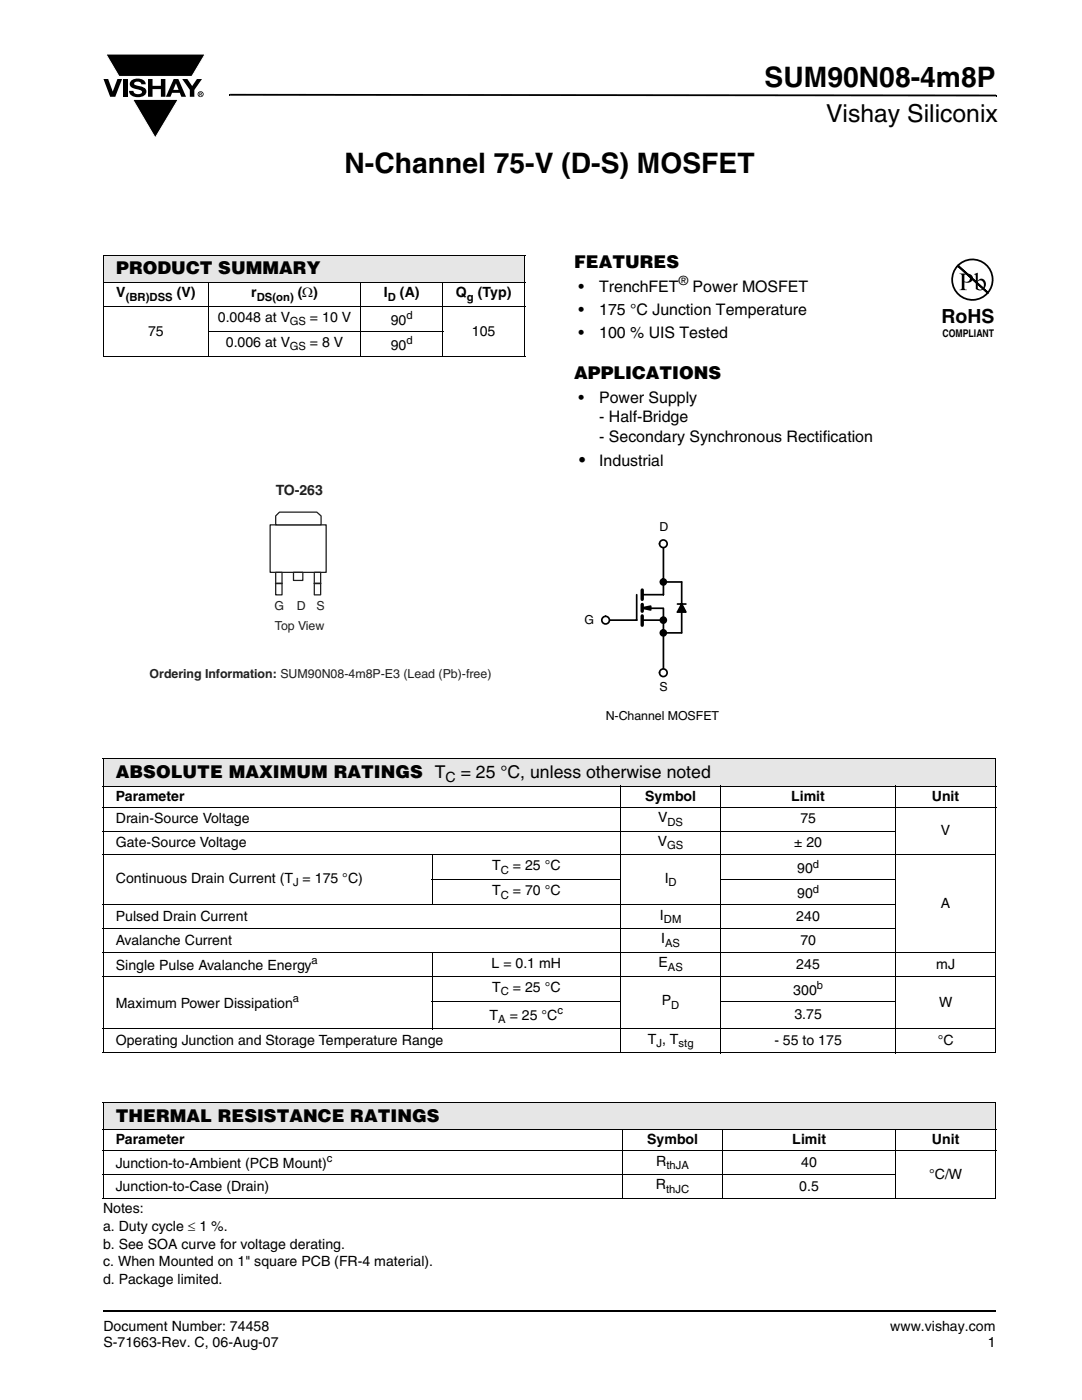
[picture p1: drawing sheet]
<svg xmlns="http://www.w3.org/2000/svg" width="216mm" height="279mm" viewBox="0 0 216 279" stroke-linecap="round" stroke-linejoin="round" font-family="sans-serif">
<g fill="#000">
<path d="M20.6 15.8h1l.9 2.5 .9-2.5h1l-1.4 3.5h-1zM21.1 10.8h19.8l-2.6 4.5h-14.6zM24.5 15.8h.9v3.5h-.9zM26.2 16.1a2.08 2.08 0 0 1 2.8 .3l.1 .4h-.9a.78 .78 0 0 0-.7-.5 .78 .78 0 0 0-.7 .4l.2 .3 1 .2a1.06 1.06 0 0 1 1.2 1 1.06 1.06 0 0 1-1.1 1.1 1.71 1.71 0 0 1-2.3-1.2h.8a.95 .95 0 0 0 .8 .7 .95 .95 0 0 0 .9-.4 1.29 1.29 0 0 0-1.2-.6 1.02 1.02 0 0 1-1-.6 1.02 1.02 0 0 1 .1-1.1zM29.5 15.8h.9v1.3h1.7v-1.3h.9v3.5h-.9v-1.5h-1.7v1.5h-.9zM26.5 19.8h9.1l-4.6 7.7zM36.4 15.8h1l.9 1.4 1-1.4h1l-1.5 2.2v1.3h-.9v-1.4zM45.7 18.7h.2v.4h-.2zM45.9 18.7l152.9 .2v.3l-152.9-.1zM198.8 18.9h.1v.3h-.1zM20.5 261.5h.1v.4h-.1z"/>
<path d="M35.1 16.6l-.5 1.3h1zM34.7 15.8h.9l1.5 3.5h-.9l-.3-.8h-1.6l-.3 .8h-.9z"/>
<path d="M39.9 18.6v.1h.2v-.1zM39.8 18.5h.4l.1 .2-.2 .1 .2 .3-.3-.3-.1 .3h-.1zM39.6 18.8a.45 .45 0 0 0 .9 0 .45 .45 0 0 0-.9 0zM39.4 18.8a.6 .6 0 0 1 1.2 0 .6 .6 0 0 1-1.2 0z"/>
</g>
<path d="M21.1 10.8h19.8l-2.6 4.5h-14.5zM26.5 19.8h9.1l-4.6 7.7z" fill="none" stroke="#fff" stroke-width=".2"/>
<path d="M20.6 261.7h178.2" fill="none" stroke="#000" stroke-width=".36"/>
<path d="M20.6 50.9h84.1v5.5h-84.1z" fill="#e6e6e6"/>
<path d="M20.6 50.9h84.2M20.6 56.4h84.2M20.6 51v20.1M41.6 56.3v14.9M72 56.3v14.9M88.3 56.3v14.9M104.7 51v20.1M20.6 61.2h84.2M20.6 71.1h84.2M41.5 66.1h46.9" fill="none" stroke="#000" stroke-width=".2"/>
<path d="M29.9 96.6h68.2v39.3h-68.2z" fill="#fff"/>
<path d="M53.9 104.7h11.2v9.5h-11.2z" fill="none" stroke="#231f20" stroke-width=".25"/>
<path d="M62.7 114.2h1.3v4.5h-1.3z" fill="#fff"/>
<path d="M62.7 114.2h1.3v4.5h-1.3z" fill="none" stroke="#231f20" stroke-width=".25"/>
<path d="M55 114.2h1.3v4.5h-1.3z" fill="#fff"/>
<path d="M55 114.2h1.3v4.5h-1.3z" fill="none" stroke="#231f20" stroke-width=".25"/>
<path d="M58.6 114.2h1.8v1.6h-1.8z" fill="#fff"/>
<path d="M58.6 114.2h1.8v1.6h-1.8z" fill="none" stroke="#231f20" stroke-width=".25"/>
<path d="M55.8 102.2h7.4l.9 .8v1.7h-9.1v-1.7z" fill-rule="evenodd" fill="#fff"/>
<path d="M55.8 102.2h7.4l.9 .8v1.7h-9.1v-1.7z" fill="none" stroke="#231f20" stroke-width=".25"/>
<path d="M55 116.4h1.3M62.7 116.4h1.3" fill="none" stroke="#231f20" stroke-width=".34"/>
<path d="M116.6 103.9h26.9v40.3h-26.9z" fill="#fff"/>
<path d="M127 118.7v5.1h-5.5M132.4 109.3v9.4h-4.3M132.4 116.1h3.6M128.1 121.3l1.7-.3v.7l-1.5-.3M128.1 123.8h4.3M128.2 121.4h4.2v12M132.4 126.3h3.6" fill="none" stroke="#000" stroke-width=".34"/>
<path d="M128.1 117.8v1.8M128.1 120.6v1.4M128.1 122.9v1.9" fill="none" stroke="#000" stroke-width=".68"/>
<path d="M128.1 121.3l1.7-.3v.7z" fill="#000"/>
<circle cx="120.8" cy="123.8" r=".76" fill="#fff"/>
<g fill="none" stroke="#000" stroke-width=".34">
<path d="M136 116.1v10.2M135.2 120.5h1.7M136 120.5l.9 1.7h-1.7z"/>
<circle cx="120.8" cy="123.8" r=".76"/>
</g>
<path d="M136 120.5l.9 1.7h-1.7z" fill="#000"/>
<circle cx="132.4" cy="108.5" r=".76" fill="#fff"/>
<circle cx="132.4" cy="108.5" r=".76" fill="none" stroke="#000" stroke-width=".34"/>
<circle cx="132.4" cy="134.3" r=".76" fill="#fff"/>
<g fill="none" stroke="#000" stroke-width=".34">
<circle cx="132.4" cy="116.1" r=".59"/>
<circle cx="132.4" cy="123.8" r=".59"/>
<circle cx="132.4" cy="134.3" r=".76"/>
<circle cx="132.4" cy="126.3" r=".59"/>
</g>
<g fill="#000">
<circle cx="132.4" cy="116.1" r=".59"/>
<circle cx="132.4" cy="123.8" r=".59"/>
<circle cx="132.4" cy="126.3" r=".59"/>
</g>
<path d="M20.6 151.4h178.1v5.5h-178.1z" fill="#e6e6e6"/>
<g fill="none" stroke="#000" stroke-width=".2">
<path d="M20.5 151.4h178.3M20.5 156.9h123.2M20.6 151.5v58.5M123.8 156.8v53.4M143.8 156.8v53.4M143.9 156.9h34.7M178.7 156.8v53.4M178.8 156.9h20M198.7 151.5v58.5M20.5 161.1h178.3M20.5 165.9h158.3M20.5 170.6h178.3"/>
<path d="M86.1 175.6h37.8M86.2 170.5v10.2M143.7 175.6h35.1M20.5 180.6h158.3M20.5 185.3h158.3M20.5 190.1h178.3M20.5 194.8h178.3M86.1 199.8h37.8M86.2 190v15.4M143.7 199.8h35.1M20.5 205.3h178.3M20.5 210.1h178.3"/>
</g>
<path d="M20.6 220h178.1v5.5h-178.1z" fill="#e6e6e6"/>
<path d="M20.5 220h178.3M20.5 225.5h123.6M20.5 229.7h178.3M20.5 234.4h158.3M20.5 239.2h178.3M20.6 220v19.1M124.2 225.4v13.9M144.2 225.4v13.9M144.3 225.5h34.3M178.7 225.4v13.9M178.8 225.5h20M198.7 220v19.1" fill="none" stroke="#000" stroke-width=".2"/>
<g fill="#fff">
<path d="M183.8 51.2h14.5v23.5h-14.5z"/>
<path d="M187.9 51.6h10.4v16.2h-10.4z"/>
</g>
<path d="M191 53.1a4 4 0 0 1 5.7-.3 4 4 0 0 1 .4 5.6l-5.9-5.4 5.9 5.5a4 4 0 0 1-5.7 .3 4 4 0 0 1-.4-5.7z" fill="none" stroke="#000" stroke-width=".35"/>
<g fill="#000">
<path d="M192.4 54.8v1.4a.75 .75 0 0 0 1.1-.7 .75 .75 0 0 0-1.1-.7zM191.4 54.6a2.8 2.8 0 0 1 2.5 .3 .97 .97 0 0 1 0 1.3 .97 .97 0 0 1-1.2 .2l-.3-.1v1.1l.1 .3 .4 .2h-1.5l.4-.1 .1-.4v-2.3v-.2z"/>
<path d="M195.1 56.2v1.3l.2 .2a.72 .72 0 0 0 .8-.1 .72 .72 0 0 0 .2-.7 .72 .72 0 0 0-.3-.8 .72 .72 0 0 0-.9 .1zM194.3 54.7l.8-.3v1.6a.89 .89 0 0 1 1.1-.3 .89 .89 0 0 1 .5 1 1.23 1.23 0 0 1-.7 1.2 1.23 1.23 0 0 1-1.3-.2v-2.7z"/>
</g>
<g font-size="5.6">
<text x="152.6" y="17.4">SUM90N08-4m8P</text>
<text x="68.7" y="34.5">N-Channel 75-V (D-S) MOSFET</text>
</g>
<text font-size="4.9" x="164.8" y="24.4">Vishay Siliconix</text>
<text font-size="3.9" x="187.9" y="64.5">RoHS</text>
<g font-size="3.5">
<text x="114.6" y="53.5">FEATURES</text>
<text x="23.2" y="54.8">PRODUCT SUMMARY</text>
<text x="114.6" y="75.7">APPLICATIONS</text>
<text x="115.5" y="93">•</text>
<text x="23.1" y="155.3">ABSOLUTE MAXIMUM RATINGS T</text>
<text x="91.9" y="155.3">= 25 °C, unless otherwise noted</text>
<text x="23.1" y="223.8">THERMAL RESISTANCE RATINGS</text>
</g>
<g font-size="3.2">
<text x="115.4" y="58.2">•</text>
<text x="119.6" y="58.2">TrenchFET</text>
<text x="138.2" y="58.2">Power MOSFET</text>
<text x="115.4" y="62.8">•</text>
<text x="119.6" y="62.8">175 °C Junction Temperature</text>
<text x="115.4" y="67.4">•</text>
<text x="119.6" y="67.4">100 % UIS Tested</text>
<text x="115.4" y="80.4">•</text>
<text x="119.6" y="80.4">Power Supply</text>
<text x="119.6" y="84.3">- Half-Bridge</text>
<text x="119.6" y="88.2">- Secondary Synchronous Rectification</text>
<text x="119.6" y="93">Industrial</text>
</g>
<g font-size="2.8">
<text x="23.2" y="59.4">V</text>
<text x="35.3" y="59.4">(V)</text>
<text x="50.1" y="59.4">r</text>
<text x="59.4" y="59.4">(Ω)</text>
<text x="76.6" y="59.4">I</text>
<text x="79.8" y="59.4">(A)</text>
<text x="91" y="59.4">Q</text>
<text x="95.3" y="59.4">(Typ)</text>
<text x="43.5" y="64.2">0.0048 at V</text>
<text x="61.8" y="64.2">= 10 V</text>
<text x="78" y="64.9">90</text>
<text x="29.5" y="67">75</text>
<text x="45" y="69.2">0.006 at V</text>
<text x="61.8" y="69.2">= 8 V</text>
<text x="78" y="69.9">90</text>
<text x="94.2" y="67">105</text>
<text x="23.1" y="159.8">Parameter</text>
<text x="88.9" y="156.1">C</text>
<text x="128.7" y="159.8">Symbol</text>
<text x="157.9" y="159.8">Limit</text>
<text x="185.9" y="159.8">Unit</text>
<text x="23.1" y="164.3">Drain-Source Voltage</text>
<text x="131.3" y="164.1">V</text>
<text x="159.7" y="164.3">75</text>
<text x="187.7" y="166.7">V</text>
<text x="23.1" y="169.1">Gate-Source Voltage</text>
<text x="98.2" y="173.7">T</text>
<text x="102.3" y="173.7">= 25 °C</text>
<text x="131.3" y="168.8">V</text>
<text x="158.5" y="169.1">± 20</text>
<text x="23.1" y="176.2">Continuous Drain Current (T = 175 °C)</text>
<text x="98.2" y="178.7">T</text>
<text x="102.3" y="178.7">= 70 °C</text>
<text x="132.6" y="176.2">I</text>
<text x="159.1" y="174.3">90</text>
<text x="159.1" y="179.3">90</text>
<text x="23.1" y="183.8">Pulsed Drain Current</text>
<text x="131.7" y="183.5">I</text>
<text x="158.9" y="183.8">240</text>
<text x="187.7" y="181.2">A</text>
<text x="23.1" y="188.6">Avalanche Current</text>
<text x="131.9" y="188.3">I</text>
<text x="159.7" y="188.6">70</text>
<text x="23.1" y="193.5">Single Pulse Avalanche Energy</text>
<text x="98.1" y="193.1">L = 0.1 mH</text>
<text x="98.2" y="197.9">T</text>
<text x="102.3" y="197.9">= 25 °C</text>
<text x="131.4" y="193">E</text>
<text x="158.9" y="193.3">245</text>
<text x="186.8" y="193.3">mJ</text>
<text x="23.1" y="201.1">Maximum Power Dissipation</text>
<text x="97.7" y="203.5">T</text>
<text x="101.7" y="203.5">= 25 °C</text>
<text x="132.1" y="200.7">P</text>
<text x="158.3" y="198.5">300</text>
<text x="158.5" y="203.4">3.75</text>
<text x="187.4" y="200.9">W</text>
<text x="23.1" y="208.5">Operating Junction and Storage Temperature Range</text>
<text x="129.2" y="208.3">T , T</text>
<text x="154.5" y="208.5">- 55 to 175</text>
<text x="187.1" y="208.5">°C</text>
<text x="23.1" y="228.4">Parameter</text>
<text x="23.1" y="233.1">Junction-to-Ambient (PCB Mount)</text>
<text x="129.1" y="228.4">Symbol</text>
<text x="131" y="232.6">R</text>
<text x="158.1" y="228.4">Limit</text>
<text x="159.9" y="232.9">40</text>
<text x="186" y="228.4">Unit</text>
<text x="23.1" y="237.7">Junction-to-Case (Drain)</text>
<text x="130.9" y="237.4">R</text>
<text x="159.5" y="237.7">0.5</text>
<text x="185.4" y="235.3">°C/W</text>
<text x="20.6" y="242.1">Notes:</text>
<text x="20.6" y="245.7">a. Duty cycle ≤ 1 %.</text>
<text x="20.6" y="249.2">b. See SOA curve for voltage derating.</text>
<text x="20.6" y="252.7">c. When Mounted on 1&quot; square PCB (FR-4 material).</text>
<text x="20.6" y="256.2">d. Package limited.</text>
<text x="20.6" y="265.6">Document Number: 74458</text>
<text x="20.6" y="268.8">S-71663-Rev. C, 06-Aug-07</text>
<text x="177.7" y="265.6">www.vishay.com</text>
<text x="197.1" y="268.8">1</text>
</g>
<text font-size="2.8" fill="#231f20" x="55" y="98.7">TO-263</text>
<g font-size="2.5">
<text x="135.4" y="56.9">®</text>
<text x="131.6" y="106.1">D</text>
<text x="116.6" y="124.4">G</text>
<text x="131.6" y="137.9">S</text>
<text x="120.9" y="143.7">N-Channel MOSFET</text>
</g>
<g font-size="2.5" fill="#231f20">
<text x="54.8" y="121.8">G</text>
<text x="54.8" y="125.7">Top View</text>
<text x="59.2" y="121.8">D</text>
<text x="63.1" y="121.8">S</text>
<text x="29.9" y="135.3">Ordering Information: SUM90N08-4m8P-E3 (Lead (Pb)-free)</text>
</g>
<g font-size="2.2">
<text x="25.1" y="60">(BR)DSS</text>
<text x="51.2" y="60">DS(on)</text>
<text x="57.8" y="64.9">GS</text>
<text x="77.4" y="60">D</text>
<text x="81.1" y="63.7">d</text>
<text x="93.2" y="60">g</text>
<text x="57.8" y="69.9">GS</text>
<text x="81.1" y="68.7">d</text>
<text x="133.2" y="164.8">DS</text>
<text x="133.1" y="169.5">GS</text>
<text x="162.2" y="173.2">d</text>
<text x="58.5" y="176.9">J</text>
<text x="99.9" y="174.4">C</text>
<text x="99.9" y="179.4">C</text>
<text x="133.4" y="176.9">D</text>
<text x="162.2" y="178.2">d</text>
<text x="132.5" y="184.2">DM</text>
<text x="132.7" y="189">AS</text>
<text x="62.2" y="192.4">a</text>
<text x="133.3" y="193.7">AS</text>
<text x="163" y="197.4">b</text>
<text x="58.5" y="200">a</text>
<text x="99.9" y="198.6">C</text>
<text x="111.2" y="202.4">c</text>
<text x="133.9" y="201.4">D</text>
<text x="99.4" y="204.2">A</text>
<text x="131" y="209">J</text>
<text x="135.4" y="209">stg</text>
<text x="65.2" y="232">c</text>
<text x="133" y="233.3">thJA</text>
<text x="132.9" y="238.1">thJC</text>
</g>
<text font-size="2.1" x="188.1" y="67.3">COMPLIANT</text>
</svg>
